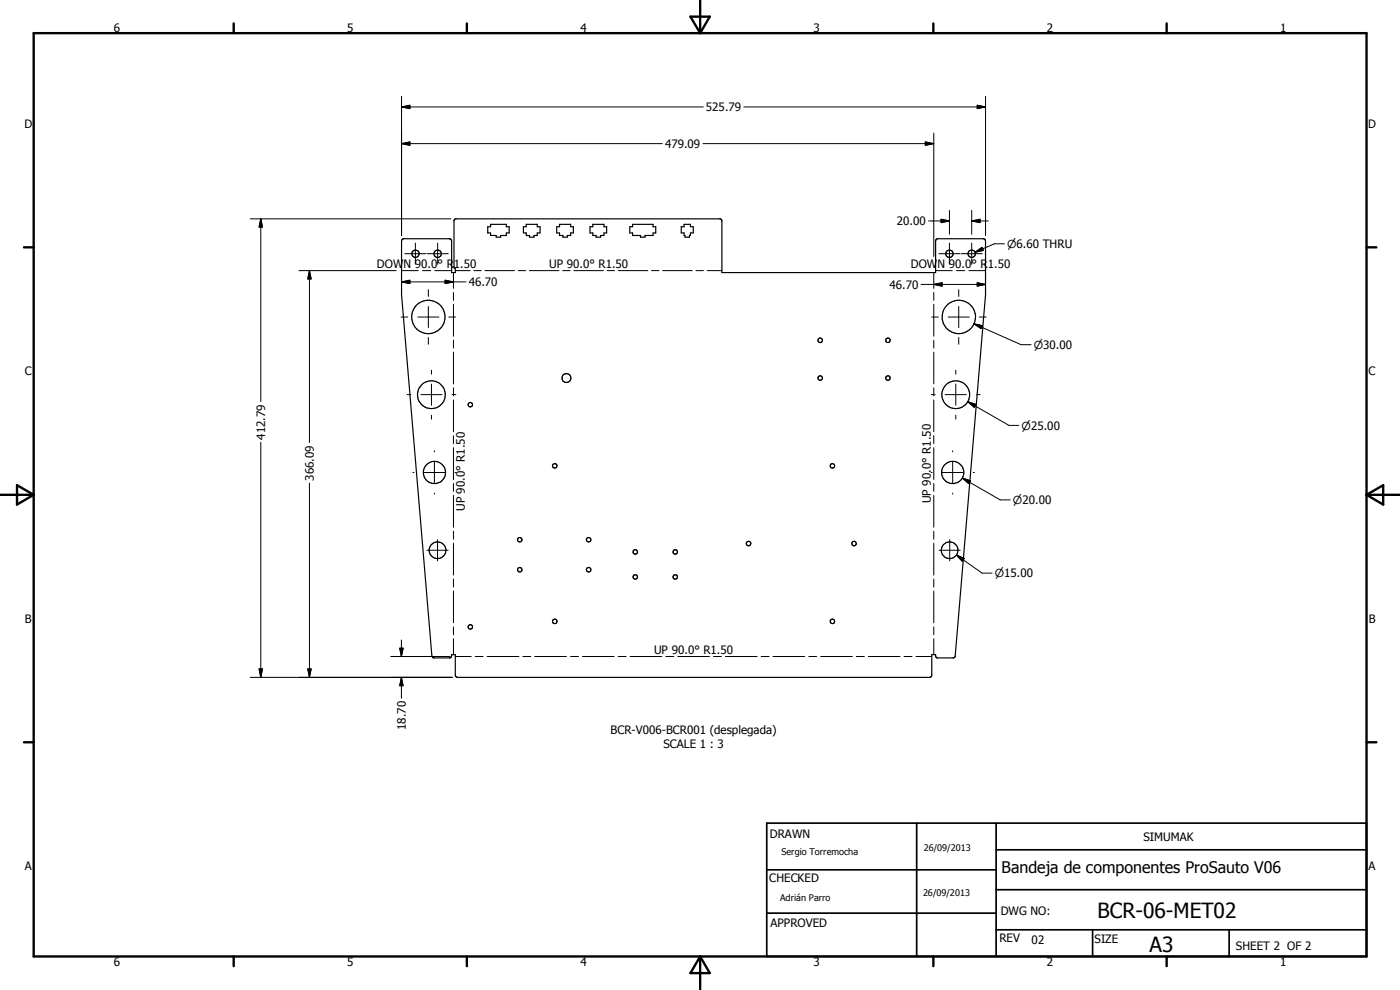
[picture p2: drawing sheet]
<svg xmlns="http://www.w3.org/2000/svg" width="420mm" height="297mm" viewBox="0 0 420 297" stroke-linecap="round" stroke-linejoin="round" font-family="sans-serif">
<g fill="none" stroke="#000" stroke-width=".35">
<path d="M120.6 72l.6-.4 14 .1 .3 .6v9.5h1.1v-1.2l-.3-.6v-13.7l.4-.6h79.5l.5 .6v15.5h64.1v-9.5l.3-.6 14-.1 .5 .2 .2 .5v16.1l-9.3 108.8-.3 .2h-4.9l-.4-.3-.1-.7h-1.2v6.2l-.1 .4-.5 .2h-141.7l-.4-.2-.3-.4v-6.2h-1.1l-.1 .7-.4 .3h-4.9l-.5-.6-9.1-108.4zM146.4 68h.8v-.7h4.8v.7h.8v1.9h-.8v.8h-1.7v.5h-1.4v-.5h-1.7v-.8h-.8zM157.1 68h.8v-.7h3.3v.7h.9v1.9h-.9v.8h-.9v.5h-1.4v-.5h-1v-.8h-.8zM167.1 68h.8v-.7h3.4v.7h.8v1.9h-.8v.8h-1v.5h-1.4v-.5h-1v-.8h-.8zM177.1 68h.8v-.7h3.4v.7h.8v1.9h-.8v.8h-1.1v.5h-1.3v-.5h-1v-.8h-.8zM189 68h.9v-.7h6.1v.7h.8v1.9h-.8v.8h-2.4v.5h-1.4v-.5h-2.3v-.8h-.9zM204.5 68h.8v-.7h1.9v.7h.9v1.9h-.9v.8h-.3v.5h-1.3l-.3-1.3h-.8z"/>
<circle cx="124.7" cy="76.1" r="1.11"/>
<circle cx="131.3" cy="76.1" r="1.11"/>
<circle cx="284.9" cy="76.1" r="1.11"/>
<circle cx="291.6" cy="76.1" r="1.11"/>
<circle cx="128.5" cy="95.1" r="5"/>
<circle cx="287.8" cy="95.1" r="5"/>
<circle cx="129.5" cy="118.4" r="4.2"/>
<circle cx="170" cy="113.4" r="1.34"/>
<circle cx="246.1" cy="113.4" r=".67"/>
<circle cx="246.2" cy="102.1" r=".68"/>
<circle cx="266.5" cy="113.4" r=".67"/>
<circle cx="266.5" cy="102.1" r=".67"/>
<circle cx="286.8" cy="118.4" r="4.2"/>
<circle cx="141.2" cy="121.4" r=".66"/>
<circle cx="166.4" cy="139.8" r=".67"/>
<circle cx="249.8" cy="139.8" r=".65"/>
<circle cx="130.4" cy="141.8" r="3.3"/>
<circle cx="285.9" cy="141.8" r="3.3"/>
<circle cx="131.3" cy="165.1" r="2.5"/>
<circle cx="156" cy="170.9" r=".67"/>
<circle cx="156" cy="161.9" r=".67"/>
<circle cx="176.7" cy="161.9" r=".67"/>
<circle cx="176.7" cy="170.9" r=".67"/>
<circle cx="190.6" cy="165.6" r=".67"/>
<circle cx="190.7" cy="173.1" r=".66"/>
<circle cx="202.7" cy="173.1" r=".67"/>
<circle cx="202.7" cy="165.6" r=".67"/>
<circle cx="224.6" cy="163.1" r=".68"/>
<circle cx="256.3" cy="163.1" r=".67"/>
<circle cx="285" cy="165.1" r="2.49"/>
<circle cx="141.1" cy="188.1" r=".66"/>
<circle cx="166.5" cy="186.4" r=".67"/>
<circle cx="249.8" cy="186.4" r=".67"/>
</g>
<g fill="none" stroke="#000" stroke-width=".3">
<path d="M120.5 32.1l2.5-.5v1zM120.5 28.9v41.8M120.5 32.1h90.6M223.3 32.1h72.5M280.2 39.9v37.1M293.3 31.6l2.5 .5-2.5 .5zM295.8 28.9v41.8M120.5 43.1l2.5-.5v1zM120.5 43.1h78.3M211 43.1h69.2M277.7 42.6l2.5 .5-2.5 .5zM75.1 65.7h60.2"/>
<path d="M78.3 65.7l.5 2.4h-1zM78.3 65.7v54.8M121.5 76.1h6.3M124.7 72.9v6.4M128.2 76.1h6.3M131.3 72.9v6.4M278.7 66.3h6.2M281.8 76.1h6.3M282.4 65.8l2.5 .5-2.5 .5zM284.9 63.1v7.2M284.9 72.9v6.4M288.4 76.1h6.4"/>
<path d="M291.6 66.3l2.5-.5v1zM291.6 63.1v7.2M291.6 72.9v6.4M291.6 66.3h5M292.6 75.7l2.1-1.5 .4 .9zM301.4 73.2h-3l-5.8 2.5M89.7 81.2h29.2M92.9 81.2l.5 2.5h-1zM92.9 81.2v51.6M120.4 95.1h2M120.5 84.6l2.5-.5v1zM120.5 81.2h5"/>
<path d="M120.5 84.6h19.4M125.4 95.1h6.3M126.8 81.2h2.5M128.6 86.9v2M128.6 91.9v6.4M130.5 81.2h5M133.6 84.1l2.5 .5-2.5 .5zM134.7 95.1h2M136.1 81.8v4.7M136.1 87.8v2.3M136.1 91.3v9.6M136.6 81.2h4.5"/>
<path d="M142.2 81.2h2.2M145.5 81.2h8.9M155.5 81.2h2.3M158.9 81.2h8.9M168.9 81.2h2.2M172.2 81.2h8.9M182.2 81.2h2.2M185.5 81.2h8.9M195.5 81.2h2.3M198.9 81.2h8.9M208.9 81.2h2.2M212.2 81.2h4.5"/>
<path d="M276.4 85.3h19.4M279.6 95.1h2M280.2 85.3l2.5-.5v1.1zM280.2 81.8v4.7M280.2 87.8v2.3M280.2 91.3v9.6M280.8 81.2h5M284.6 95.1h6.3M287.1 81.2h2.4M287.7 86.9v2M287.7 91.9v6.4M290.8 81.2h5"/>
<path d="M292.3 97.2l2.5 .5-.4 .9zM292.3 97.2l14.1 6.2h3M293.3 84.8l2.5 .5-2.5 .6zM293.9 95.1h2M122.1 118.4h1.2M126.3 118.4h6.4M128.6 101.3v2M129.5 111.1v1.2M129.5 115.2v6.4M135.7 118.4h1.1M136.1 102.1v2.3M136.1 105.7v9.5"/>
<path d="M136.1 116.4v2.4M279.5 118.4h1.2M280.2 102.1v2.3M280.2 105.7v9.5M280.2 116.4v2.4M283.7 118.4h6.3M286.8 111.1v1.2M286.8 115.2v6.4M287.7 101.3v2M293 118.4h1.2M78.3 132.7v70.5M129.5 124.6v1.2"/>
<path d="M130.4 135.3v.3M130.4 138.6v6.3M136.1 120v9.5M136.1 130.7v2.4M136.1 134.3v9.6M280.2 120v9.5M280.2 130.7v2.4M280.2 134.3v9.6M285.9 135.3v.3M285.9 138.6v6.3M286.8 124.6v1.2M290.4 120.5l2.5 .8-.5 .9z"/>
<path d="M290.4 120.5l12.4 7.1h3M92.9 144.9v58.3M123.9 141.8h.3M127.2 141.8h6.4M130.4 148v.3M136.1 145.1v2.3M136.1 148.6v9.6M136.1 159.4v2.4M136.6 141.8h.3M279.4 141.8h.3M280.2 145.1v2.3M280.2 148.6v9.6"/>
<path d="M280.2 159.4v2.4M282.7 141.8h6.4M285.9 148v.3M288.8 143.4l2.4 .9-.5 .8zM288.8 143.4l11.4 6.6h3M292.1 141.8h.3M128.1 165.1h6.4M131.3 161.9v6.4M136.1 163v9.6M136.1 173.7v2.4M136.1 177.3v9.6M280.2 163v9.6"/>
<path d="M280.2 173.7v2.4M280.2 177.3v9.6M281.8 165.1h6.4M285 161.9v6.4M287.1 166.5l2.3 1.1-.6 .8zM287.1 166.5l7.7 5.5h3M117.3 197h17.7M120 194.5h1l-.5 2.5zM120.5 192v5M136.1 188.1v2.4M136.1 191.6v4.8M136.6 197h4.8"/>
<path d="M142.6 197h2.4M146.2 197h9.5M156.9 197h2.4M160.5 197h9.5M171.2 197h2.4M174.8 197h9.5M185.5 197h2.4M189.1 197h9.5M199.8 197h2.4M203.4 197h9.5M214.1 197h2.4M217.7 197h9.5"/>
<path d="M228.4 197h2.4M232 197h9.5M242.7 197h2.4M246.3 197h9.5M257 197h2.4M260.6 197h9.5M271.3 197h2.4M274.9 197h4.7M280.2 188.1v2.4M280.2 191.6v4.8M75.1 203.2h60.6M77.8 200.7h1l-.5 2.5z"/>
<path d="M92.4 200.7h1l-.5 2.5zM120.5 203.2l.5 2.5h-1zM120.5 203.2v6.3"/>
</g>
<g fill="none" stroke="#000" stroke-width=".71">
<path d="M10.1 9.9h400v277.1h-400zM70.1 7v2.9M140.1 7v2.9M207.2 5h5.8l-2.9 4.9zM210.1 0v9.9M280.1 7v2.9M350.1 7v2.9M7.2 74.2h2.9M410.1 74.2h3M.1 148.5h10M5.1 145.6l5 2.9-5 2.9zM410.1 148.5h10"/>
<path d="M410.1 148.5l5-2.9v5.8zM7.2 222.7h2.9M410.1 222.7h3M70.1 287v2.9M140.1 287v2.9M210.1 287v10M210.1 287l2.9 5h-5.8zM280.1 287v2.9M350.1 287v2.9"/>
</g>
<path d="M230.1 247h180v40h-180zM275.1 247v40M298.9 255h111.2M298.9 247v40M230.1 274h68.8M230.1 261h68.8M298.9 279h111.2M298.9 267h111.2M327.9 279v8M368.9 279v8" fill="none" stroke="#000" stroke-width=".51"/>
<g fill="#000">
<path d="M120.5 32.1l2.5-.5v1zM293.3 31.6l2.5 .5-2.5 .5zM120.5 43.1l2.5-.5v1zM277.7 42.6l2.5 .5-2.5 .5zM78.3 65.7l.5 2.4h-1zM282.4 65.8l2.5 .5-2.5 .5zM291.6 66.3l2.5-.5v1zM292.6 75.7l2.1-1.5 .4 .9zM92.9 81.2l.5 2.5h-1zM120.5 84.6l2.5-.5v1zM133.6 84.1l2.5 .5-2.5 .5zM280.2 85.3l2.5-.5v1.1z"/>
<path d="M293.3 84.8l2.5 .5-2.5 .6zM292.3 97.2l2.5 .5-.4 .9zM290.4 120.5l2.5 .8-.5 .9zM288.8 143.4l2.4 .9-.5 .8zM287.1 166.5l2.3 1.1-.6 .8zM120 194.5h1l-.5 2.5zM77.8 200.7h1l-.5 2.5zM92.4 200.7h1l-.5 2.5zM120.5 203.2l.5 2.5h-1z"/>
</g>
<g font-size="6.3">
<text x="329.4" y="275.4">BCR-06-MET02</text>
<text x="345" y="285.6">A3</text>
</g>
<text font-size="4.8" x="300.6" y="261.8">Bandeja de componentes ProSauto V06</text>
<g font-size="3.5">
<text x="34.2" y="9.6">6</text>
<text x="104.2" y="9.6">5</text>
<text x="174.2" y="9.6">4</text>
<text x="244.2" y="9.6">3</text>
<text x="314.2" y="9.6">2</text>
<text x="384.2" y="9.6">1</text>
<text x="211.9" y="33.4">525.79</text>
<text x="7.3" y="38.4">D</text>
<text x="410.6" y="38.4">D</text>
<text x="199.6" y="44.4">479.09</text>
<text x="269.2" y="67.6">20.00</text>
<text x="113.1" y="80.3">DOWN 90.0° R1.50</text>
<text x="164.8" y="80.3">UP 90.0° R1.50</text>
<text x="273.4" y="80.3">DOWN 90.0° R1.50</text>
<text x="140.7" y="85.9">46.70</text>
<text x="266.9" y="86.6">46.70</text>
<text x="7.4" y="112.6">C</text>
<text x="410.7" y="112.6">C</text>
<text x="79.6" y="132" transform="rotate(-90 79.6 132)">412.79</text>
<text x="94.2" y="144.2" transform="rotate(-90 94.2 144.2)">366.09</text>
<text x="139.5" y="153.4" transform="rotate(-90 139.5 153.4)">UP 90.0° R1.50</text>
<text x="279.3" y="151" transform="rotate(-90 279.3 151)">UP 90.0° R1.50</text>
<text x="7.4" y="186.9">B</text>
<text x="410.8" y="186.9">B</text>
<text x="196.3" y="196.1">UP 90.0° R1.50</text>
<text x="121.8" y="219" transform="rotate(-90 121.8 219)">18.70</text>
<text x="183.2" y="220.2">BCR-V006-BCR001 (desplegada)</text>
<text x="199.1" y="224.4">SCALE 1 : 3</text>
<text x="231" y="251.5">DRAWN</text>
<text x="343.1" y="252.3">SIMUMAK</text>
<text x="7.4" y="261.1">A</text>
<text x="410.7" y="261.1">A</text>
<text x="230.9" y="264.6">CHECKED</text>
<text x="300.3" y="274.5">DWG NO:</text>
<text x="231.3" y="278.3">APPROVED</text>
<text x="299.9" y="282.6">REV</text>
<text x="309.6" y="283.3">02</text>
<text x="328.5" y="283.1">SIZE</text>
<text x="370.9" y="285.1">SHEET 2 OF 2</text>
<text x="34.2" y="289.9">6</text>
<text x="104.2" y="289.9">5</text>
<text x="174.2" y="289.9">4</text>
<text x="244.2" y="289.9">3</text>
<text x="314.2" y="289.9">2</text>
<text x="384.2" y="289.9">1</text>
</g>
<g font-size="3.3">
<text x="302.2" y="74.5">n6.60 THRU</text>
<text x="310.2" y="104.7">n30.00</text>
<text x="306.6" y="128.9">n25.00</text>
<text x="304" y="151.3">n20.00</text>
<text x="298.6" y="173.2">n15.00</text>
</g>
<g font-size="2.7">
<text x="234.5" y="256.6">Sergio Torremocha</text>
<text x="277.2" y="255.3">26/09/2013</text>
<text x="277" y="268.7">26/09/2013</text>
<text x="234.1" y="270.3">Adrián Parro</text>
</g>
</svg>
